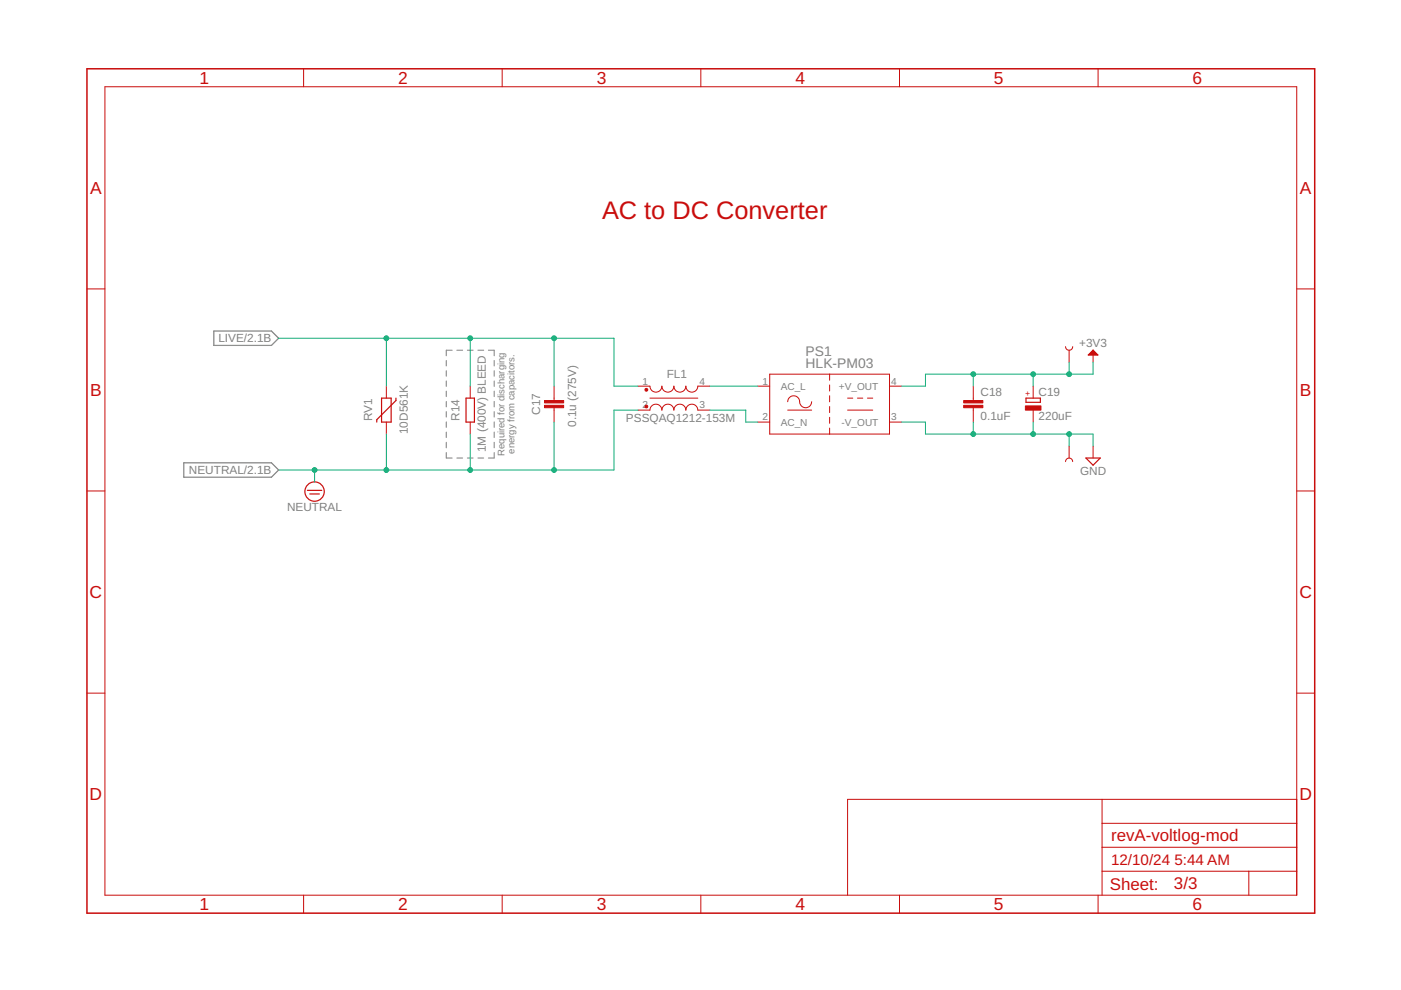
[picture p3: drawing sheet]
<svg xmlns="http://www.w3.org/2000/svg" width="297mm" height="210mm" viewBox="0 0 297 210" stroke-linecap="round" stroke-linejoin="round" font-family="sans-serif">
<g fill="none" stroke="#808080" stroke-width=".21">
<path d="M94.6 76.4v1.2M94.6 78.6v1.2M95.9 74.3h-1.3v1.1M96.9 74.3h1.2M99.1 74.3h1.2M101.3 74.3h1.3M103.5 74.3h1.3v1.1M104.8 76.4v1.2M104.8 78.6v1.2M94.6 80.8v1.1M94.6 82.9v1.2M94.6 85.1v1.2"/>
<path d="M94.6 87.3v1.1M94.6 89.5v1.1M94.6 91.6v1.2M94.6 93.8v1.2M94.6 95.9v1.2h1.3M96.9 97.1h1.2M99.1 97.1h1.2M101.3 97.1h1.3M104.8 95.9v1.2h-1.3M104.8 80.8v1.1M104.8 82.9v1.2M104.8 85.1v1.2"/>
<path d="M104.8 87.3v1.1M104.8 89.5v1.1M104.8 91.6v1.2M104.8 93.8v1.2"/>
</g>
<path d="M45.3 70.2h12.3l1.5 1.5-1.5 1.5h-12.3zM39 98.1h18.6l1.5 1.6-1.5 1.5h-18.6z" fill="none" stroke="#808080" stroke-width=".25"/>
<g fill="none" stroke="#c90d0c" stroke-width=".21">
<path d="M22.2 18.4h252.7v171.4h-252.7zM64.4 14.6v3.8M106.5 14.6v3.8M148.6 14.6v3.8M190.7 14.6v3.8M232.8 14.6v3.8M18.4 61.3h3.8M163.2 79.3h25.4v12.7h-25.4zM175.9 79.3v1.3M225.9 73.5a.76 .76 0 0 0 .8 .8 .76 .76 0 0 0 .7-.8M226.7 74.3v2.5M231.8 74.3v2.5"/>
<path d="M274.9 61.3h3.8M81.9 81.9v2.5M81.9 89.5v2.5M99.7 81.9v2.5M99.7 89.5v2.5M117.5 81.9v3M117.5 86.4v3.1M135.3 81.9h2.5a1.27 1.27 0 0 0 1.3 1.3 1.27 1.27 0 0 0 1.2-1.3 1.27 1.27 0 0 0 1.3 1.3 1.27 1.27 0 0 0 1.3-1.3 1.27 1.27 0 0 0 1.2 1.3 1.27 1.27 0 0 0 1.3-1.3 1.27 1.27 0 0 0 1.3 1.3 1.27 1.27 0 0 0 1.3-1.3h2.5M135.3 87h2.5a1.27 1.27 0 0 1 1.3-1.3 1.27 1.27 0 0 1 1.2 1.3 1.27 1.27 0 0 1 1.3-1.3 1.27 1.27 0 0 1 1.3 1.3 1.27 1.27 0 0 1 1.2-1.3 1.27 1.27 0 0 1 1.3 1.3 1.27 1.27 0 0 1 1.3-1.3 1.27 1.27 0 0 1 1.3 1.3h2.5M137.8 84.4h10.2M160.7 81.9h2.5M160.7 89.5h2.5"/>
<path d="M167 85.2a1.3 1.3 0 0 1 1.5-1.3 1.3 1.3 0 0 1 1.1 1.6 1.28 1.28 0 0 0 1.4 .9 1.28 1.28 0 0 0 1.1-1.2M167 87h5.1M175.9 81.6v1.3M175.9 83.9v1.3M175.9 86.2v1.3M175.9 88.5v1.2M175.9 90.8v1.2M179.7 87h5.3M179.7 84.4h1.1M181.8 84.4h1.1M183.9 84.4h1.1M188.6 81.9h2.5"/>
<path d="M188.6 89.5h2.5M206.4 81.9v3M206.4 86.4v3.1M219.1 81.9v2.5M219.1 87v2.5M225.9 97.9a.76 .76 0 0 1 .8-.8 .76 .76 0 0 1 .7 .8M226.7 94.6v2.5M231.8 94.6v2.5M18.4 104.1h3.8M274.9 104.1h3.8M18.4 147h3.8M274.9 147h3.8"/>
<path d="M233.7 169.5v20.3M233.7 179.6h41.2M233.7 174.6h41.2M274.9 169.5h-95.2v20.3M64.4 189.8v3.8M106.5 189.8v3.8M148.6 189.8v3.8M190.7 189.8v3.8M232.8 189.8v3.8M233.7 184.7h41.2M264.8 184.7v5.1"/>
</g>
<path d="M18.4 14.6h260.3v179h-260.3z" fill="none" stroke="#c90d0c" stroke-width=".32"/>
<g fill="none" stroke="#c90d0c" stroke-width=".25">
<path d="M230.7 75.3l1.1-1 1 1zM230.8 75.2h1.9M231.1 75h1.4M231.3 74.7h.9M231.5 74.5h.5M231.7 74.3h.1M80.9 84.4h2v5.1h-2zM83.9 84.4v.5l-4 4.1v.5M98.8 84.4h1.8v5.1h-1.8zM217.5 84.4h3.1v.9h-3.1zM230.2 97.1h3.1l-1.5 1.5zM65.2 104h3"/>
<path d="M65.7 104.7h2"/>
<circle cx="66.7" cy="104.2" r="2.05"/>
</g>
<g fill="#c90d0c" stroke="#c90d0c" stroke-width=".21">
<path d="M115.4 84.9h4.1v.5h-4.1z"/>
<path d="M115.4 85.9h4.1v.5h-4.1z"/>
<path d="M217.4 86.1h3.3v.9h-3.3z"/>
<path d="M204.3 85.9h4.1v.5h-4.1z"/>
<path d="M204.3 84.9h4.1v.5h-4.1z"/>
</g>
<g fill="#c90d0c" stroke="#c90d0c" stroke-width=".21">
<circle cx="137" cy="82.6" r=".3"/>
<circle cx="137" cy="86.2" r=".3"/>
</g>
<g fill="none" stroke="#0dab76" stroke-width=".21">
<path d="M59.1 71.7h71.1v10.2h5.1M81.9 71.7v10.2M99.7 71.7v10.2M117.5 71.7v10.2M206.4 79.3v2.6M219.1 79.3v2.6M226.7 76.8v2.5M231.8 76.8v2.5h-35.6v2.6h-5.1M66.7 99.7v2.5M81.9 92v7.7M99.7 92v7.7M117.5 89.5v10.2"/>
<path d="M135.3 87h-5.1v12.7h-71.1M150.5 87h7.6v2.5h2.6M150.5 81.9h10.2M191.1 89.5h5.1v2.5h35.6v2.6M206.4 89.5v2.5M219.1 89.5v2.5M226.7 92v2.6"/>
</g>
<g fill="#0dab76" stroke="#0dab76" stroke-width=".21">
<circle cx="66.7" cy="99.7" r=".51"/>
<circle cx="117.5" cy="99.7" r=".51"/>
<circle cx="99.7" cy="99.7" r=".51"/>
<circle cx="81.9" cy="99.7" r=".51"/>
<circle cx="117.5" cy="71.7" r=".51"/>
<circle cx="99.7" cy="71.7" r=".51"/>
<circle cx="81.9" cy="71.7" r=".51"/>
<circle cx="226.7" cy="79.3" r=".51"/>
<circle cx="219.1" cy="79.3" r=".51"/>
<circle cx="206.4" cy="79.3" r=".51"/>
<circle cx="206.4" cy="92" r=".51"/>
<circle cx="219.1" cy="92" r=".51"/>
<circle cx="226.7" cy="92" r=".51"/>
</g>
<text font-size="5.4" fill="#c90d0c" x="127.6" y="46.3">AC to DC Converter</text>
<g font-size="3.7" fill="#c90d0c">
<text x="42.3" y="17.8">1</text>
<text x="84.4" y="17.8">2</text>
<text x="126.5" y="17.8">3</text>
<text x="168.6" y="17.8">4</text>
<text x="210.7" y="17.8">5</text>
<text x="252.9" y="17.8">6</text>
<text x="19.1" y="41.1">A</text>
<text x="275.6" y="41.1">A</text>
<text x="19.1" y="84">B</text>
<text x="275.6" y="84">B</text>
<text x="19" y="126.8">C</text>
<text x="275.5" y="126.8">C</text>
<text x="19" y="169.7">D</text>
<text x="275.5" y="169.7">D</text>
<text x="42.3" y="193">1</text>
<text x="84.4" y="193">2</text>
<text x="126.5" y="193">3</text>
<text x="168.6" y="193">4</text>
<text x="210.7" y="193">5</text>
<text x="252.9" y="193">6</text>
</g>
<g font-size="3.6" fill="#c90d0c">
<text x="235.6" y="178.4">revA-voltlog-mod</text>
<text x="235.3" y="188.7">Sheet:</text>
<text x="248.9" y="188.5">3/3</text>
</g>
<g font-size="3.2" fill="#c90d0c">
<text x="235.6" y="183.5">12/10/24</text>
<text x="249" y="183.5">5:44 AM</text>
</g>
<g font-size="2.9" fill="#808080">
<text x="170.8" y="75.5">PS1</text>
<text x="170.8" y="78.1">HLK-PM03</text>
</g>
<g font-size="2.5" fill="#808080">
<text x="46.3" y="72.6">LIVE/2.1B</text>
<text x="228.8" y="73.5">+3V3</text>
<text x="141.4" y="80.1">FL1</text>
<text x="220.2" y="83.9">C19</text>
<text x="78.9" y="89.2" transform="rotate(-90 78.9 89.2)">RV1</text>
<text x="97.4" y="89.2" transform="rotate(-90 97.4 89.2)">R14</text>
<text x="114.6" y="88" transform="rotate(-90 114.6 88)">C17</text>
<text x="132.7" y="89.5">PSSQAQ1212-153M</text>
<text x="207.9" y="89.1">0.1uF</text>
<text x="207.9" y="84">C18</text>
<text x="220.2" y="89">220uF</text>
<text x="86.5" y="92" transform="rotate(-90 86.5 92)">10D561K</text>
<text x="103" y="95.8" transform="rotate(-90 103 95.8)">1M (400V) BLEED</text>
<text x="122.2" y="90.5" transform="rotate(-90 122.2 90.5)">0.1u (275V)</text>
<text x="40.1" y="100.5">NEUTRAL/2.1B</text>
<text x="229" y="100.7">GND</text>
<text x="60.9" y="108.3">NEUTRAL</text>
</g>
<g font-size="2.1" fill="#808080">
<text x="136.3" y="81.5">1</text>
<text x="148.3" y="81.5">4</text>
<text x="161.6" y="81.5">1</text>
<text x="165.5" y="82.6">AC_L</text>
<text x="177.9" y="82.6">+V_OUT</text>
<text x="188.9" y="81.5">4</text>
<text x="136.3" y="86.6">2</text>
<text x="148.3" y="86.6">3</text>
<text x="161.6" y="89.1">2</text>
<text x="188.9" y="89.1">3</text>
<text x="165.5" y="90.3">AC_N</text>
<text x="178.4" y="90.3">-V_OUT</text>
</g>
<g font-size="2" fill="#808080">
<text x="107" y="96.6" transform="rotate(-90 107 96.6)">Required for discharging</text>
<text x="109.1" y="96.2" transform="rotate(-90 109.1 96.2)">energy from capacitors.</text>
</g>
<text font-size="1.8" fill="#c90d0c" x="218.5" y="84" transform="rotate(-90 218.5 84)">+</text>
</svg>
